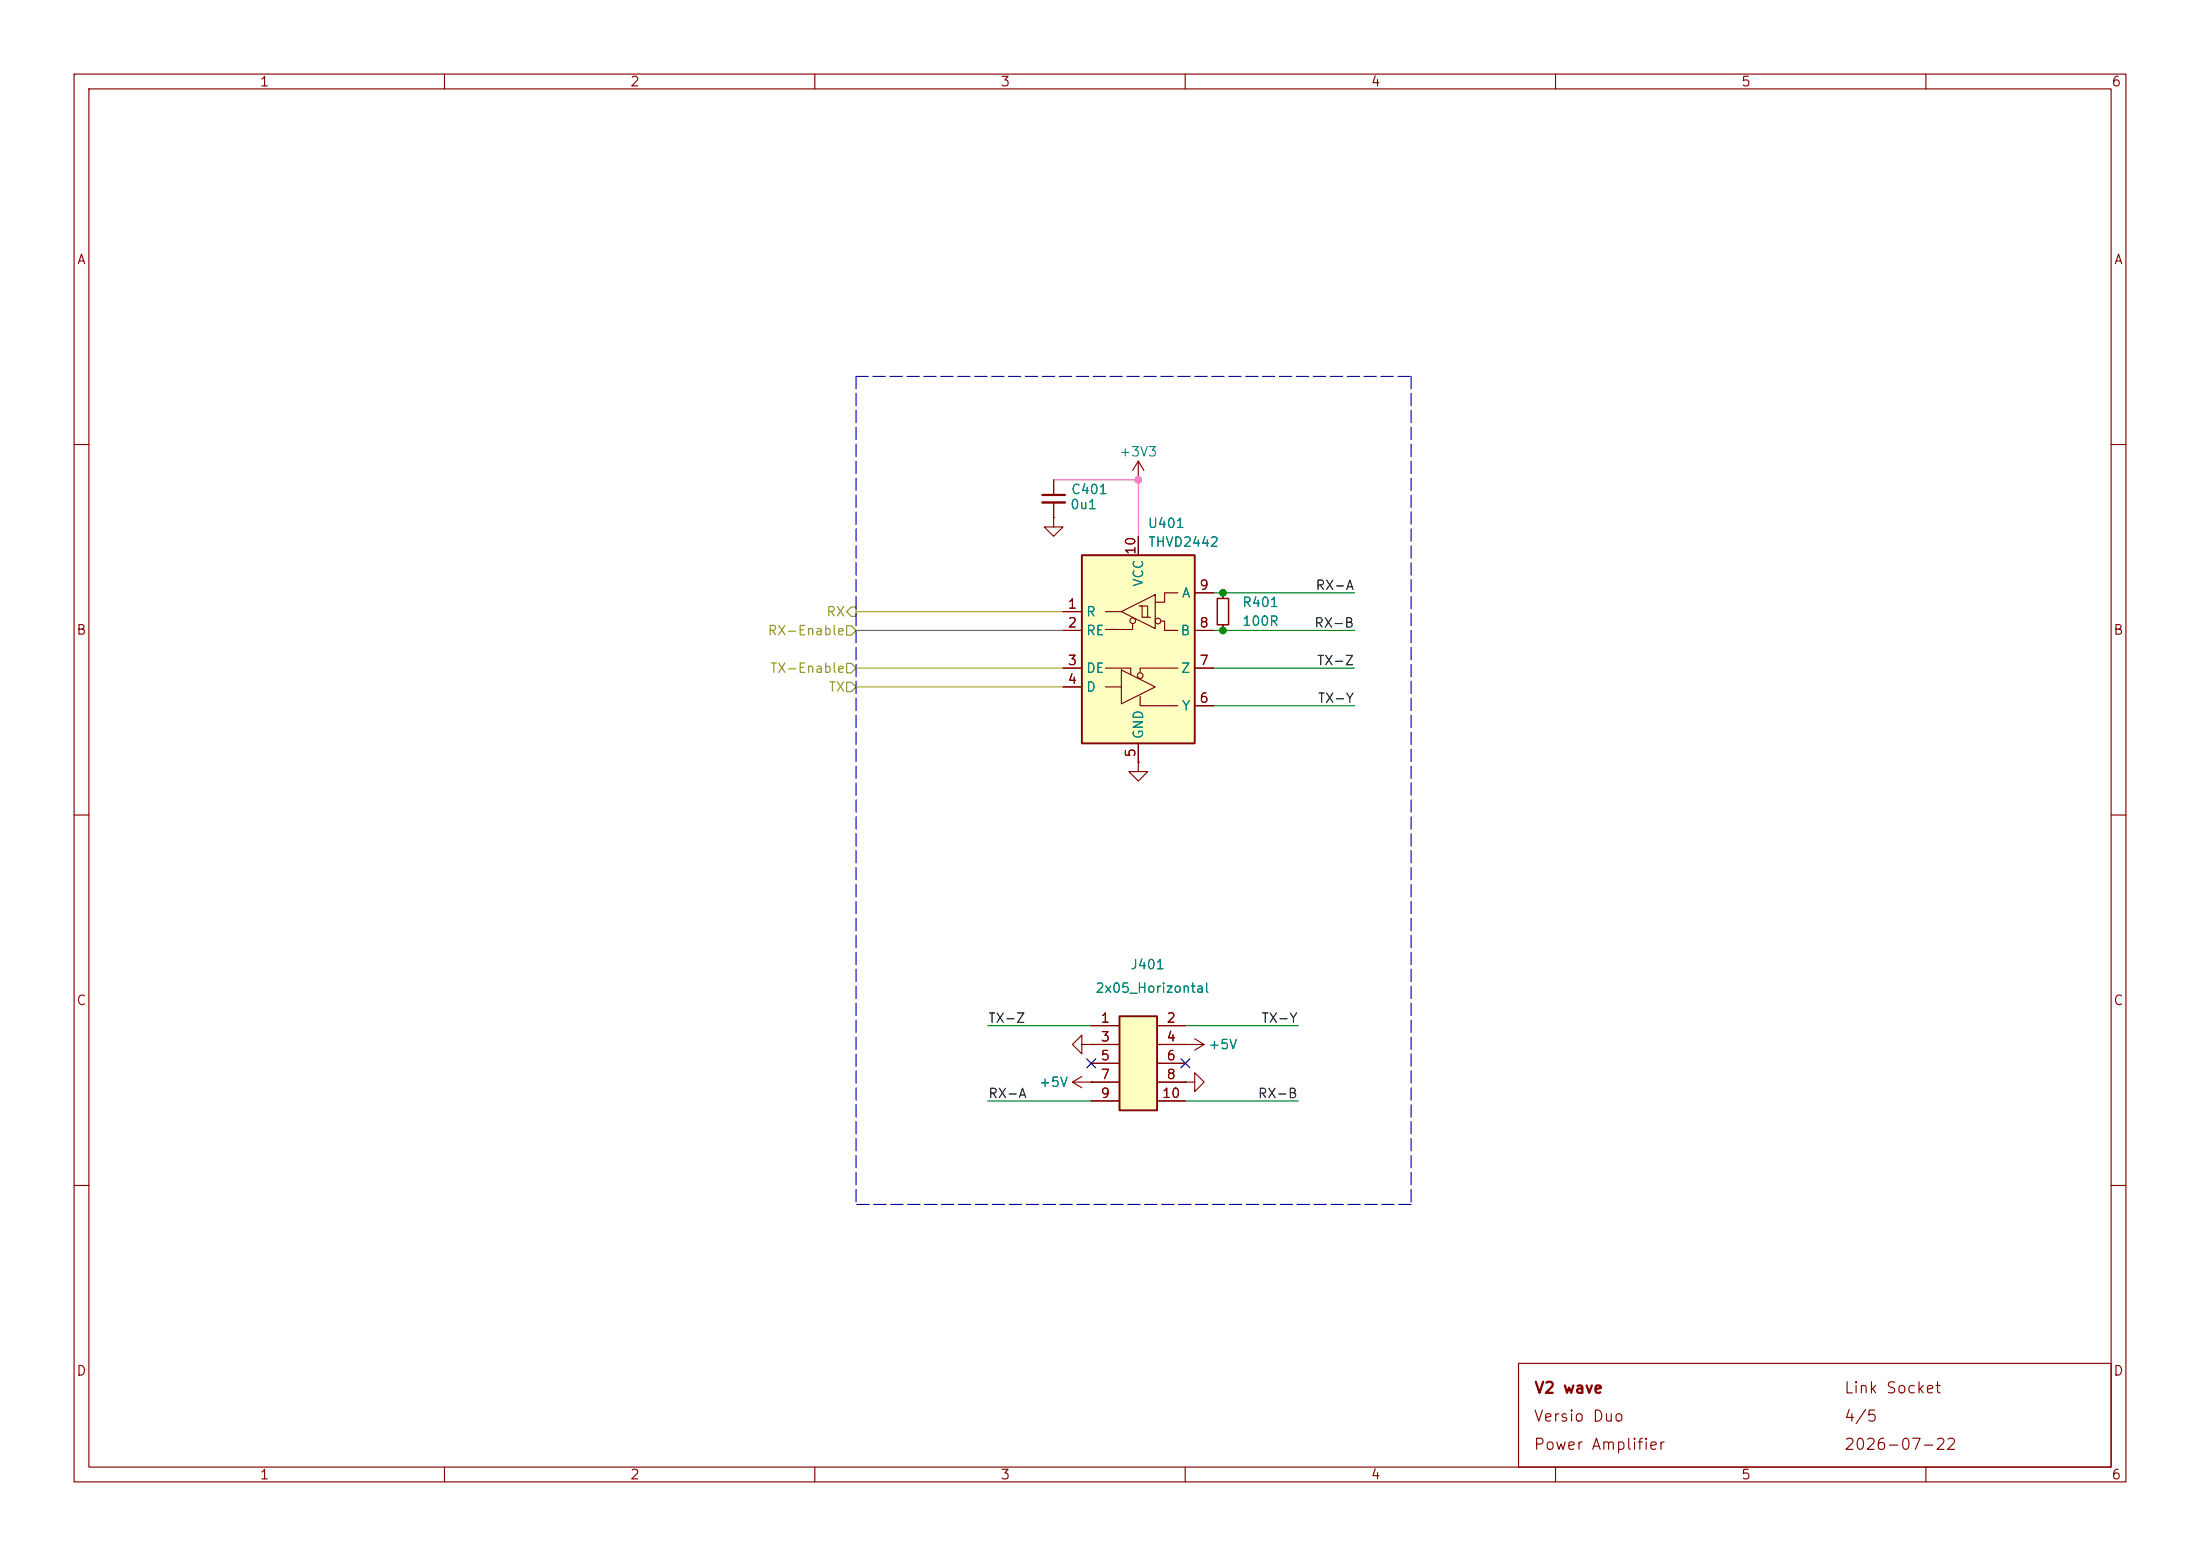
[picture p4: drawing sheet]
<svg xmlns="http://www.w3.org/2000/svg" width="297mm" height="210mm" viewBox="0 0 297 210" stroke-linecap="round" stroke-linejoin="round" font-family="sans-serif">
<g fill="none" stroke="#840000" stroke-width=".15">
<path d="M10 10h277v190h-277zM12 12h273v186h-273zM60 10v2M110 10v2M160 10v2M210 10v2M260 10v2M10 60h2M153.7 64.8h.1M153.7 62.2l-.8 1.3M153.7 62.2l.7 1.3M153.7 62.2v2.6"/>
<path d="M285 60h2M10 110h2M285 110h2M10 160h2M285 160h2M60 198v2M110 198v2M160 198v2M205 184h80v14h-80zM210 198v2M260 198v2"/>
</g>
<path d="M146 74.9h15.3v25.4h-15.3z" fill="#ffffc2"/>
<path d="M146 74.9h15.3v25.4h-15.3z" fill="none" stroke="#840000" stroke-width=".25"/>
<g fill="none" stroke="#840000" stroke-width=".15">
<path d="M142.2 69.9v1.2h1.3l-1.3 1.3-1.2-1.3h1.2M142.2 69.9h.1M142.2 64.8v2M142.2 67.8v2.1M153.7 72.4v2.5M143.5 92.7h2.5M143.5 82.6h2.5M143.5 85.1h2.5M143.5 90.2h2.5M149.2 90.2h3.5v.9M149.2 92.7h2.2M149.2 82.6h2.2"/>
<path d="M151.4 90.4l4.6 2.3-4.6 2.3zM151.4 82.6l4.6-2.3v4.5zM152.9 84.2v.8h-3.7M153.8 81.8h.4v1.5h1.1M153.9 94v1.3h5.1M154.1 81.8h.8v1.5M156.7 83.8h.5v1.3h1.8M159 80h-1.8v1.3h-1.2M159 90.2h-5.1v.6M161.3 85.1h2.5M161.3 90.2h2.5M161.3 95.3h2.5"/>
<path d="M161.3 80h2.5M165.1 80v.8M165.1 84.3v.8M153.7 100.3v2.6M146 141v-1.3l-1.2 1.3 1.2 1.2v-1.2h1.3M147.3 141h.1"/>
<circle cx="152.9" cy="83.8" r=".38"/>
<circle cx="153.9" cy="91.2" r=".38"/>
<circle cx="156.3" cy="83.8" r=".38"/>
</g>
<path d="M164.3 80.8h1.6v3.5h-1.6z" fill="none" stroke="#840000" stroke-width=".2"/>
<path d="M140.7 66.8h3.1" fill="none" stroke="#840000" stroke-width=".3"/>
<path d="M140.7 67.8h3.1" fill="none" stroke="#840000" stroke-width=".33"/>
<path d="M151.1 137.2h5.1v12.7h-5.1z" fill="#ffffc2"/>
<path d="M151.1 137.2h5.1v12.7h-5.1z" fill="none" stroke="#840000" stroke-width=".25"/>
<g fill="none" stroke="#840000" stroke-width=".15">
<path d="M142.2 69.9h.1M142.2 64.8v2M142.2 67.8v2.1M153.7 72.4v2.5M143.5 82.6h2.5M143.5 85.1h2.5M143.5 90.2h2.5M143.5 92.7h2.5M161.3 85.1h2.5M161.3 90.2h2.5M161.3 95.3h2.5M161.3 80h2.5"/>
<path d="M165.1 80v.8M165.1 84.3v.8M153.7 102.9v1.2h1.2l-1.2 1.3-1.3-1.3h1.3M153.7 102.9h.1M153.7 100.3v2.6M147.3 138.4h3.8M156.2 138.4h3.8M144.8 146.1h6.3M144.8 146.1l1.2 .7M146 145.3l-1.2 .8M147.3 146.1h.1M147.3 141h.1"/>
<path d="M147.3 141h3.8M147.3 143.5h3.8M147.3 148.6h3.8M156.2 141h6.4M156.2 143.5h3.8M156.2 146.1h3.8M156.2 148.6h3.8M160 146.1h1.3v-1.3l1.3 1.3-1.3 1.2v-1.2M160 146.1h.1M160 141h.1M161.3 140.2l1.3 .8M162.6 141l-1.3 .7"/>
</g>
<path d="M114.3 92.1h.6l.7 .6-.7 .6h-.6zM114.3 84.5h.6l.7 .6-.7 .6h-.6zM114.3 89.5h.6l.7 .7-.7 .6h-.6zM114.9 81.9h.7v1.3h-.7l-.6-.6z" fill="none" stroke="#848400" stroke-width=".15"/>
<path d="M115.6 50.8v111.8M115.6 50.8h74.9M190.5 50.8v111.8M190.5 162.6h-74.9" fill="none" stroke="#0000c2" stroke-width=".15" stroke-dasharray="1.7 .6"/>
<path d="M163.8 95.3h19.1M163.8 85.1h19.1M163.8 90.2h19.1M163.8 80h19.1M133.3 138.4h14M160 138.4h15.3M133.3 148.6h14M160 148.6h15.3" fill="none" stroke="#008400" stroke-width=".15"/>
<path d="M142.2 64.8h11.5v7.6" fill="none" stroke="#ff5cbb" stroke-width=".15"/>
<path d="M115.6 85.1h27.9" fill="none" stroke="#676767" stroke-width=".15"/>
<path d="M115.6 82.6h27.9M115.6 90.2h27.9M115.6 92.7h27.9" fill="none" stroke="#a3a30c" stroke-width=".15"/>
<path d="M146.7 142.9l1.2 1.2M147.9 142.9l-1.2 1.2M159.4 142.9l1.2 1.2M160.6 142.9l-1.2 1.2" fill="none" stroke="#000084" stroke-width=".15"/>
<g fill="#008400" stroke="#008400" stroke-width=".14">
<circle cx="165.1" cy="85.1" r=".46"/>
<circle cx="165.1" cy="80" r=".46"/>
</g>
<circle cx="153.7" cy="64.8" r=".46" fill="#ff5cbb" stroke="#ff5cbb" stroke-width=".14"/>
<g font-size="1.5" fill="#840000">
<text x="207" y="188.4">V2 wave</text>
<text x="248.9" y="188.4">Link Socket</text>
<text x="206.9" y="192.3">Versio Duo</text>
<text x="206.9" y="196.1">Power Amplifier</text>
<text x="248.9" y="196.1">2026-07-22</text>
<text x="248.9" y="192.3">4/5</text>
</g>
<g font-size="1.3" fill="#840000">
<text x="35" y="12">1</text>
<text x="85" y="12">2</text>
<text x="135" y="12">3</text>
<text x="185" y="12">4</text>
<text x="235" y="12">5</text>
<text x="285" y="12">6</text>
<text x="10.3" y="36">A</text>
<text x="285.3" y="36">A</text>
<text x="153.6" y="75" transform="rotate(-90 153.6 75)">10</text>
<text x="144" y="82.5">1</text>
<text x="161.8" y="79.9">9</text>
<text x="10.2" y="86">B</text>
<text x="144" y="85">2</text>
<text x="161.8" y="85">8</text>
<text x="285.2" y="86">B</text>
<text x="144" y="90.1">3</text>
<text x="144" y="92.6">4</text>
<text x="161.8" y="95.2">6</text>
<text x="161.8" y="90.1">7</text>
<text x="153.6" y="102.3" transform="rotate(-90 153.6 102.3)">5</text>
<text x="10.2" y="136">C</text>
<text x="285.2" y="136">C</text>
<text x="148.5" y="138.3">1</text>
<text x="148.5" y="140.9">3</text>
<text x="148.5" y="143.4">5</text>
<text x="157.4" y="138.3">2</text>
<text x="157.4" y="140.9">4</text>
<text x="157.4" y="143.4">6</text>
<text x="148.5" y="146">7</text>
<text x="148.5" y="148.5">9</text>
<text x="156.8" y="148.5">10</text>
<text x="157.4" y="146">8</text>
<text x="10.2" y="186">D</text>
<text x="285.2" y="186">D</text>
<text x="35" y="200">1</text>
<text x="85" y="200">2</text>
<text x="135" y="200">3</text>
<text x="185" y="200">4</text>
<text x="235" y="200">5</text>
<text x="285" y="200">6</text>
</g>
<g font-size="1.3" fill="#008484">
<text x="151" y="61.9">+3V3</text>
<text x="144.4" y="69">0u1</text>
<text x="144.5" y="67">C401</text>
<text x="154.8" y="71.6">U401</text>
<text x="154.9" y="74.1">THVD2442</text>
<text x="146.5" y="83.5">R</text>
<text x="154.6" y="79.3" transform="rotate(-90 154.6 79.3)">VCC</text>
<text x="159.5" y="81">A</text>
<text x="167.6" y="82.2">R401</text>
<text x="146.5" y="86.1">RE</text>
<text x="159.3" y="86.1">B</text>
<text x="167.6" y="84.8">100R</text>
<text x="146.5" y="91.1">DE</text>
<text x="146.5" y="93.7">D</text>
<text x="159.3" y="91.1">Z</text>
<text x="154.6" y="99.8" transform="rotate(-90 154.6 99.8)">GND</text>
<text x="159.5" y="96.2">Y</text>
<text x="152.5" y="131.1">J401</text>
<text x="147.8" y="134.3">2x05_Horizontal</text>
<text x="163" y="141.9">+5V</text>
<text x="140.2" y="147">+5V</text>
</g>
<g font-size="1.3" fill="#848400">
<text x="111.5" y="83.5">RX</text>
<text x="103.5" y="86.1">RX-Enable</text>
<text x="103.8" y="91.1">TX-Enable</text>
<text x="111.8" y="93.7">TX</text>
</g>
<g font-size="1.3">
<text x="177.5" y="79.9">RX-A</text>
<text x="177.3" y="85">RX-B</text>
<text x="177.7" y="90.1">TX-Z</text>
<text x="177.8" y="95.2">TX-Y</text>
<text x="133.3" y="138.4">TX-Z</text>
<text x="170.2" y="138.4">TX-Y</text>
<text x="133.3" y="148.5">RX-A</text>
<text x="169.7" y="148.5">RX-B</text>
</g>
</svg>
